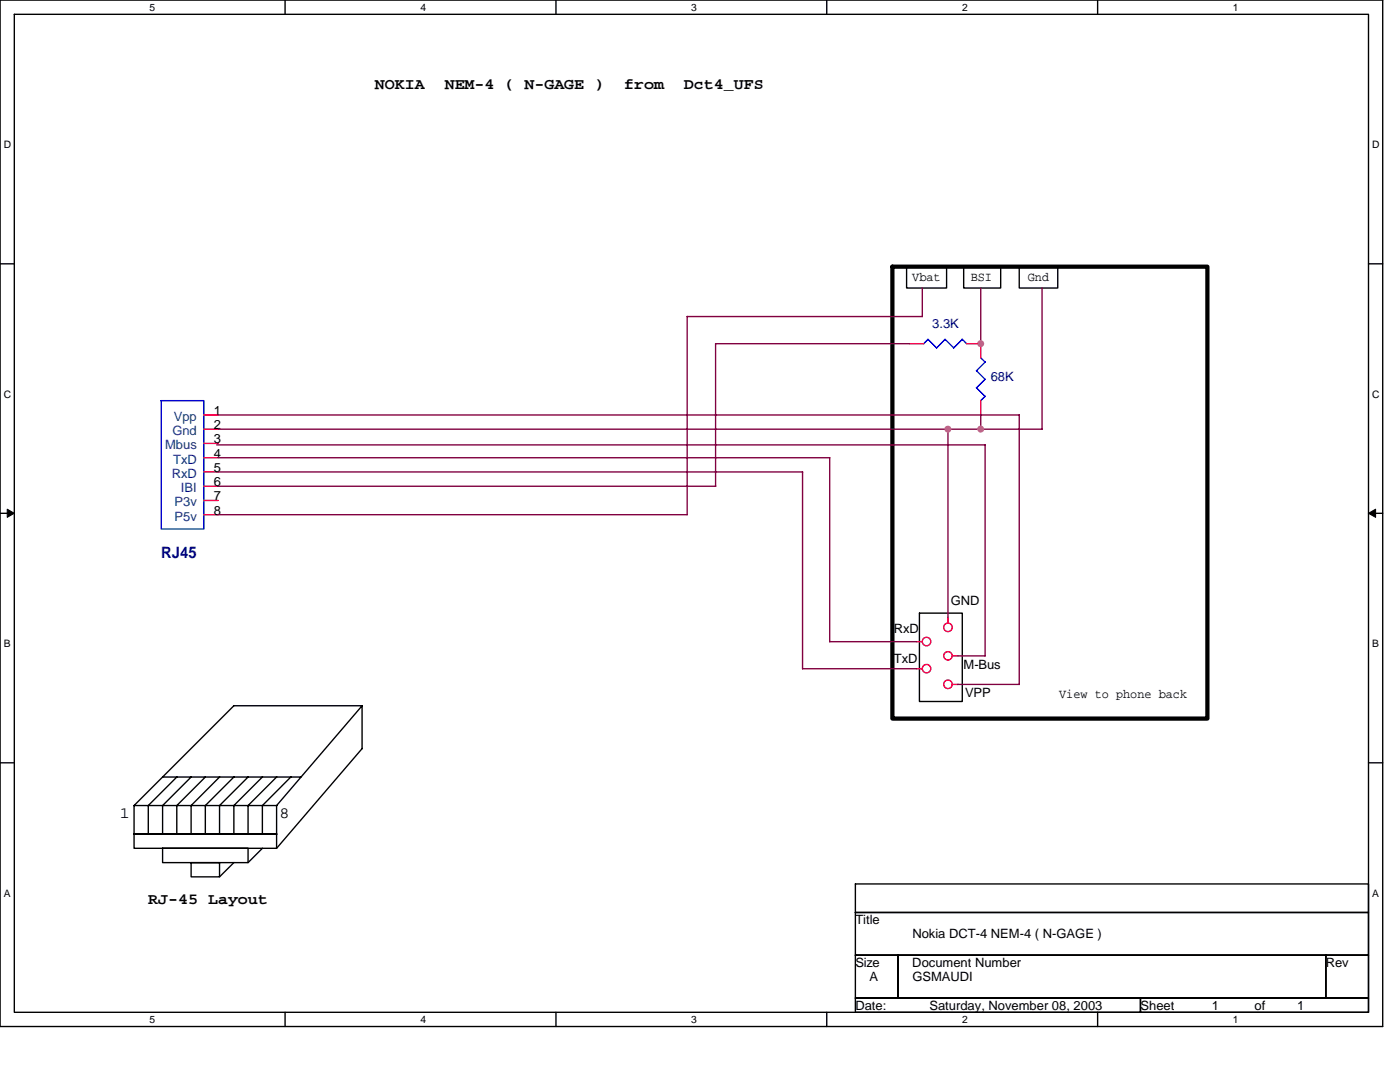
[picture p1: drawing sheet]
<svg xmlns="http://www.w3.org/2000/svg" width="279mm" height="216mm" viewBox="0 0 279 216" stroke-linecap="round" stroke-linejoin="round" font-family="sans-serif">
<path d="M0 0h275.9v204.8h-275.9zM2.9 2.9h270.2v199.1h-270.2z" fill="none" stroke="#000" stroke-width=".28"/>
<g fill="#fff">
<path d="M29.9 .3h1.1v2.3h-1.1z"/>
<path d="M29.9 202.3h1.1v2.3h-1.1z"/>
</g>
<path d="M56.9 0v2.9M56.9 202v2.8" fill="none" stroke="#000" stroke-width=".28"/>
<g fill="#fff">
<path d="M83.9 .3h1.1v2.3h-1.1z"/>
<path d="M83.9 202.3h1.1v2.3h-1.1z"/>
</g>
<path d="M111 0v2.9M111 202v2.8" fill="none" stroke="#000" stroke-width=".28"/>
<g fill="#fff">
<path d="M138 .3h1.1v2.3h-1.1z"/>
<path d="M138 202.3h1.1v2.3h-1.1z"/>
</g>
<path d="M165 0v2.9M165 202v2.8" fill="none" stroke="#000" stroke-width=".28"/>
<g fill="#fff">
<path d="M192 .3h1.1v2.3h-1.1z"/>
<path d="M192 202.3h1.1v2.3h-1.1z"/>
</g>
<path d="M219.1 0v2.9M219.1 202v2.8" fill="none" stroke="#000" stroke-width=".28"/>
<g fill="#fff">
<path d="M246.1 .3h1.1v2.3h-1.1z"/>
<path d="M246.1 202.3h1.1v2.3h-1.1z"/>
<path d="M.7 27.7h1.5v2.3h-1.5z"/>
<path d="M273.8 27.7h1.5v2.3h-1.5z"/>
<path d="M.7 77.5h1.5v2.3h-1.5z"/>
<path d="M273.8 77.5h1.5v2.3h-1.5z"/>
</g>
<path d="M0 52.6h2.9M273.1 52.6h2.8" fill="none" stroke="#000" stroke-width=".28"/>
<g fill="#fff">
<path d="M.7 127.3h1.4v2.3h-1.4z"/>
<path d="M273.8 127.3h1.4v2.3h-1.4z"/>
</g>
<path d="M0 102.4h2.9M273.1 102.4h2.8" fill="none" stroke="#000" stroke-width=".28"/>
<path d="M1.4 101.6l1.5 .8-1.5 .8zM273.1 102.4l1.4-.8v1.6z" fill="#000" stroke="#000" stroke-width=".2"/>
<g fill="#fff">
<path d="M.7 177.1h1.4v2.3h-1.4z"/>
<path d="M273.8 177.1h1.4v2.3h-1.4z"/>
</g>
<g fill="none" stroke="#000" stroke-width=".28">
<path d="M180.9 53.2h8v4.3h-8zM192.3 53.2h7.4v4.3h-7.4zM203.4 53.2h7.7v4.3h-7.7zM183.5 122.3h8.5v17.7h-8.5zM0 152.2h2.9M32.4 155h27.6M35.3 155l-5.7 5.7v5.8M38.2 155l-5.8 5.7v5.8M41 155l-5.7 5.7v5.8M43.8 155l-5.7 5.7v5.8M46.7 140.8h25.6l-17.1 19.9v5.8M46.7 140.8l-19.9 19.9"/>
<path d="M46.7 155l-5.7 5.7v5.8M49.5 155l-5.7 5.7v5.8M52.4 155l-5.7 5.7v5.8M55.2 155l-5.7 5.7v5.8M58.1 155l-5.7 5.7v5.8M72.3 140.8v8.6M72.3 149.4l-17.1 19.9M273.1 152.2h2.8M26.7 166.4h28.5M26.8 166.4h28.4h-28.4h28.4v2.9h-28.4zM26.8 160.7v5.8M26.8 160.7h28.4"/>
<path d="M32.4 169.3h17.1v2.8h-17.1zM38.1 172.1h5.7v2.9h-5.7zM46.7 172.1l-2.9 2.9M52.4 169.2l-2.9 2.9M170.7 176.4h102.4v5.7h-102.4zM170.7 182.1h102.4v8.5h-102.4zM170.7 190.6h8.5v8.6h-8.5zM170.7 199.2h56.9v2.8h-56.9zM179.2 190.6h85.4v8.6h-85.4zM227.6 199.2h45.5v2.8h-45.5zM264.6 190.6h8.5v8.6h-8.5z"/>
</g>
<path d="M178.1 53.2h62.9v90.2h-62.9z" fill="none" stroke="#000" stroke-width=".85"/>
<g fill="none" stroke="#f00" stroke-width=".28">
<path d="M181.5 68.6h2.9M192.9 68.6h2.8v2.8M195.7 79.9v2.9M40.7 82.8h2.8M40.7 85.6h2.8M40.7 88.5h2.8M40.7 91.3h2.8M40.7 94.2h2.8M40.7 97h2.8M40.7 99.9h2.8M40.7 102.7h2.8M182.9 133.4h1.2"/>
<path d="M182.9 128h1.2M189.2 123.2v1.1M190.1 136.6h1.1M190.1 130.9h1.1"/>
<circle cx="184.9" cy="128" r=".85"/>
<circle cx="184.9" cy="133.4" r=".84"/>
<circle cx="189.2" cy="136.5" r=".85"/>
<circle cx="189.2" cy="125.2" r=".85"/>
<circle cx="189.2" cy="130.9" r=".84"/>
</g>
<path d="M32.2 79.9h8.5v25.7h-8.5zM184.3 68.6l.9-.9 1.7 1.7 1.7-1.7 1.7 1.7M192.9 68.6l-.9-.9-1.7 1.7M194.9 74l1.7 1.7M195.7 71.4l.9 .9M196.6 75.7l-1.7 1.7 1.7 1.7M196.6 79.1l-.9 .8M196.6 72.2l-1.7 1.8" fill="none" stroke="#00f" stroke-width=".28"/>
<g fill="none" stroke="#800040" stroke-width=".28">
<path d="M184.1 57.4v5.8M195.7 57.5v11.1M208 57.4v28.2h-164.5M142.8 68.6v28.4M142.8 68.6h38.7M184.1 63.2h-47v39.5h-93.6M43.2 88.8h153.4M43.5 97h99.3M43.5 91.3h122.1v36.8M43.5 82.8h159.9v53.8M43.5 94.2h116.7M160.2 94.2v39.3"/>
<path d="M189.2 85.6v37.6M195.7 82.8v2.9M196.6 88.8v42.1M160.2 133.4h22.8M165.6 128h17.4M191.2 130.9h5.4M191.2 136.6h12.2"/>
</g>
<g fill="#f0f" stroke="#f0f" stroke-width=".28">
<circle cx="195.7" cy="85.6" r=".57"/>
<circle cx="195.7" cy="68.6" r=".57"/>
<circle cx="189.2" cy="85.6" r=".57"/>
</g>
<g font-size="3.1">
<text x="74.8" y="17.7">NOKIA</text>
<text x="88.7" y="17.7">NEM-4 ( N-GAGE )</text>
<text x="124.6" y="17.7">from</text>
<text x="136.5" y="17.7">Dct4_UFS</text>
<text x="23.9" y="163.2">1</text>
<text x="55.8" y="163.2">8</text>
<text x="29.6" y="180.4">RJ-45 Layout</text>
</g>
<text font-size="3.1" fill="#000080" x="32.2" y="111.3">RJ45</text>
<g font-size="2.6">
<text x="182.1" y="56.1">Vbat</text>
<text x="193.7" y="56.1">BSI</text>
<text x="205.1" y="56.1">Gnd</text>
<text x="42.7" y="82.8">1</text>
<text x="42.7" y="85.6">2</text>
<text x="42.7" y="88.5">3</text>
<text x="42.7" y="91.3">4</text>
<text x="42.7" y="94.1">5</text>
<text x="42.7" y="97">6</text>
<text x="42.7" y="99.8">7</text>
<text x="42.7" y="102.7">8</text>
<text x="189.8" y="120.7">GND</text>
<text x="178.4" y="126.3">RxD</text>
<text x="178.4" y="132.3">TxD</text>
<text x="192.3" y="133.5">M-Bus</text>
<text x="192.6" y="139.1">VPP</text>
<text x="211.4" y="139.2">View to phone back</text>
<text x="170.7" y="184.4">Title</text>
<text x="182.1" y="187.2">Nokia DCT-4 NEM-4 ( N-GAGE )</text>
<text x="170.7" y="192.9">Size</text>
<text x="173.5" y="195.8">A</text>
<text x="182.1" y="192.9">Document Number</text>
<text x="182.1" y="195.8">GSMAUDI</text>
<text x="264.6" y="192.9">Rev</text>
<text x="170.7" y="201.5">Date:</text>
<text x="185.5" y="201.5">Saturday, November 08, 2003</text>
<text x="227.6" y="201.5">Sheet</text>
<text x="241.8" y="201.5">1</text>
<text x="250.4" y="201.5">of</text>
<text x="258.9" y="201.5">1</text>
</g>
<g font-size="2.6" fill="#000080">
<text x="186.1" y="65.5">3.3K</text>
<text x="197.7" y="76">68K</text>
</g>
<g font-size="2.6" fill="#004080">
<text x="34.7" y="84">Vpp</text>
<text x="33" y="89.6">Mbus</text>
<text x="34.4" y="86.8">Gnd</text>
<text x="34.3" y="95.3">RxD</text>
<text x="34.5" y="92.5">TxD</text>
<text x="34.8" y="101">P3v</text>
<text x="36.1" y="98.2">IBI</text>
<text x="34.8" y="103.9">P5v</text>
</g>
<g font-size="2">
<text x="29.9" y="2.1">5</text>
<text x="83.9" y="2.1">4</text>
<text x="138" y="2.1">3</text>
<text x="192" y="2.1">2</text>
<text x="246.1" y="2.1">1</text>
<text x=".7" y="29.6">D</text>
<text x="273.8" y="29.6">D</text>
<text x=".7" y="79.4">C</text>
<text x="273.8" y="79.4">C</text>
<text x=".7" y="129.2">B</text>
<text x="273.8" y="129.2">B</text>
<text x=".7" y="178.9">A</text>
<text x="273.8" y="178.9">A</text>
<text x="29.9" y="204.1">5</text>
<text x="83.9" y="204.1">4</text>
<text x="138" y="204.1">3</text>
<text x="192" y="204.1">2</text>
<text x="246.1" y="204.1">1</text>
</g>
</svg>
